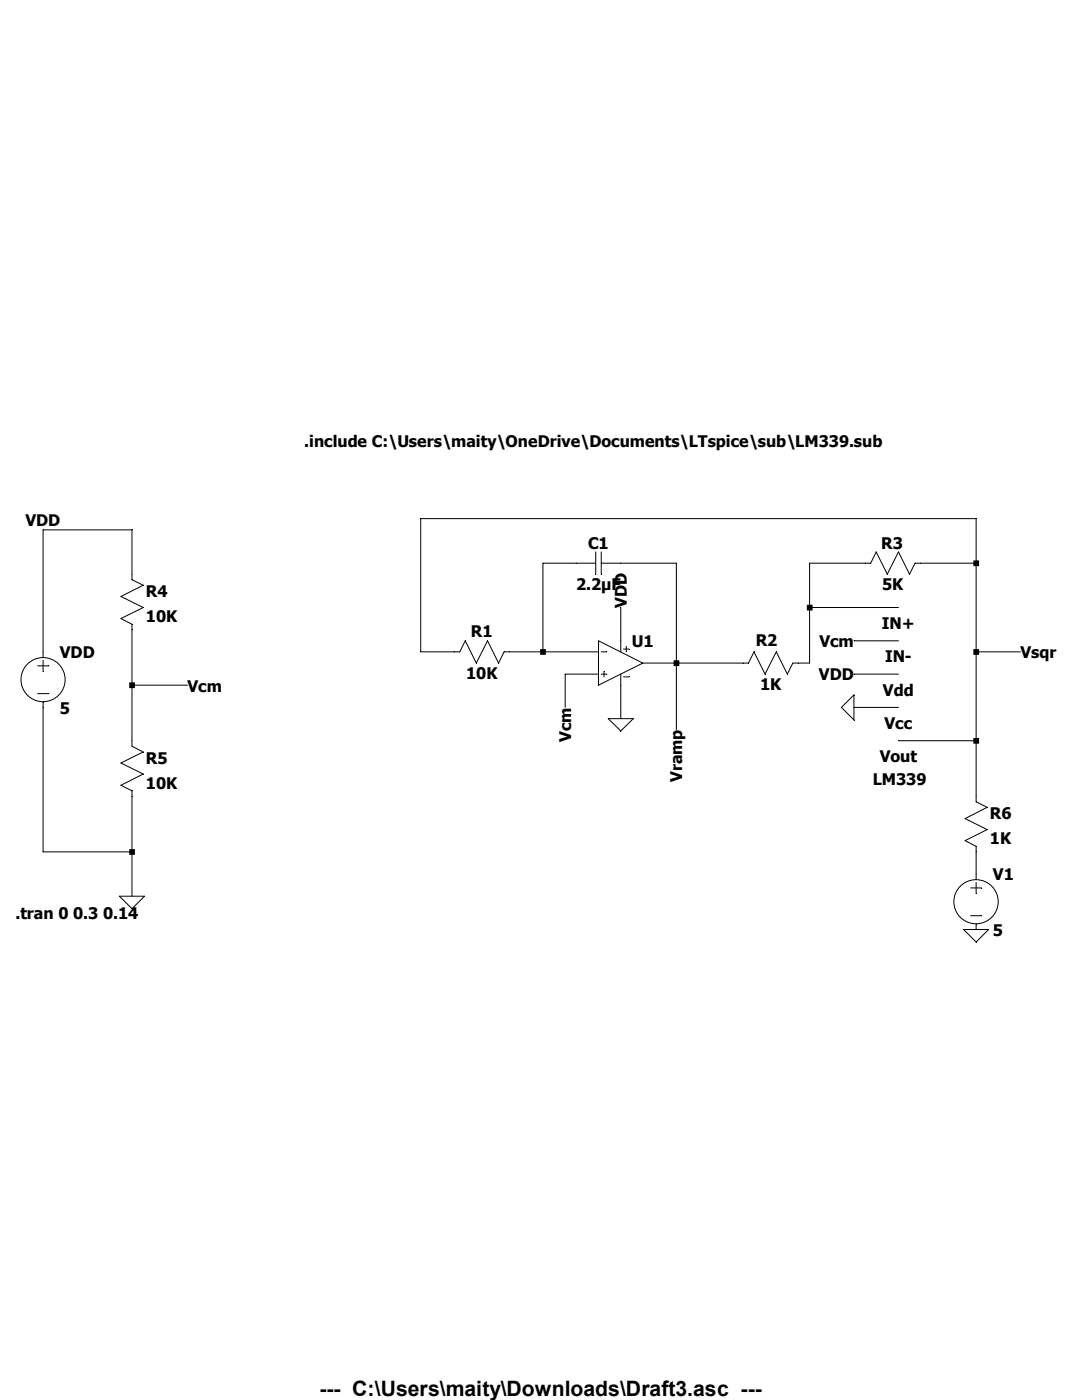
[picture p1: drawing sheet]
<svg xmlns="http://www.w3.org/2000/svg" width="216mm" height="279mm" viewBox="0 0 216 279" stroke-linecap="round" stroke-linejoin="round" font-family="sans-serif">
<g fill="none" stroke="#000" stroke-width=".2">
<path d="M118.9 112.4h-10.6v17.7M118.9 110.2v4.4M120 112.4h15v33.2M120 110.2v4.4M194.8 112.4h-12.2l-1.1 2.2-2.2-4.4-2.3 4.4-2.2-4.4-1.1 2.2h-12.2v19.9h-3.3l-1.1 2.2-2.2-4.4-2.2 4.4-2.2-4.4-1.1 2.2h-21.1M7.5 132.9h2.2M7.5 138.4h2.2M8.6 131.2v-25.5h17.7v10l2.3 1.1-4.5 2.2 4.5 2.2-4.5 2.2 2.2 1.2v24.3l2.3 1.2-4.5 2.2 4.5 2.2-4.5 2.2 2.2 1.1v21.1M8.6 131.8v2.2M26.3 136.7h11.1M119.4 130.1h-18.8l-1.1 2.2-2.2-4.4-2.3 4.4-2.2-4.4-1.1 2.2h-7.8v-26.6h110.9v56.5l2.2 1.1-4.4 2.3 4.4 2.2-4.4 2.2 2.2 1.1v6.7M119.4 127.9l8.9 4.4-8.9 4.4z"/>
<path d="M119.4 134.5h-6.6v6.7M120 130.1h1.1M120 134.5h1.1M120.5 134v1.1M123.9 121.2v8.9M123.9 134.5v8.9M124.4 129.5h1.1M124.4 135.1h1.1M125 129v1.1M161.5 121.2h17.8M170.4 134.5h8.9M170.4 138.7v5l-2.5-2.5z"/>
<path d="M170.4 127.9h8.9M194.8 130.1h8.8M8.6 140.1v29.9h17.7M121.4 143.4h5l-2.5 2.5zM170.4 141.2h8.9M179.3 147.8h15.5M23.8 178.9h5l-2.5 2.5zM193.7 177.2h2.2M194.8 176.1v2.2M192.3 185.5h5l-2.5 2.5zM193.7 182.8h2.2M194.8 184.4v1.1"/>
<circle cx="8.6" cy="135.6" r="4.4"/>
<circle cx="194.8" cy="180" r="4.4"/>
</g>
<g fill="#000">
<path d="M25.8 169.5h1.1v1.1h-1.1zM107.8 129.5h1.1v1.2h-1.1zM134.4 131.8h1.2v1.1h-1.2zM161 120.7h1.1v1.1h-1.1zM194.2 111.8h1.2v1.2h-1.2zM194.2 129.5h1.2v1.2h-1.2zM194.2 147.3h1.2v1.1h-1.2z" fill-rule="evenodd"/>
<path d="M25.8 136.2h1.1v1.1h-1.1z" fill-rule="evenodd"/>
</g>
<text font-size="4.2" x="63.7" y="278.7">--- C:\Users\maity\Downloads\Draft3.asc ---</text>
<g font-size="3.2">
<text x="60.7" y="89.3">.include C:\Users\maity\OneDrive\Documents\LTspice\sub\LM339.sub</text>
<text x="5.1" y="105.1">VDD</text>
<text x="117.3" y="109.5">C1</text>
<text x="175.9" y="109.5">R3</text>
<text x="29.1" y="119.2">R4</text>
<text x="114.9" y="117.8">2.2µF</text>
<text x="176" y="117.8">5K</text>
<text x="29.1" y="124.2">10K</text>
<text x="125.1" y="121.2" transform="rotate(-90 125.1 121.2)">VDD</text>
<text x="176" y="125.5">IN+</text>
<text x="11.9" y="131.4">VDD</text>
<text x="94" y="127.2">R1</text>
<text x="126.1" y="129.2">U1</text>
<text x="150.8" y="128.9">R2</text>
<text x="163.5" y="129.2">Vcm</text>
<text x="203.6" y="131.4">Vsqr</text>
<text x="93" y="135.5">10K</text>
<text x="151.7" y="137.7">1K</text>
<text x="163.4" y="135.8">VDD</text>
<text x="176.6" y="132.2">IN-</text>
<text x="11.9" y="142.5">5</text>
<text x="37.4" y="138">Vcm</text>
<text x="176.2" y="138.8">Vdd</text>
<text x="114" y="148.1" transform="rotate(-90 114 148.1)">Vcm</text>
<text x="176.5" y="145.5">Vcc</text>
<text x="29.1" y="152.4">R5</text>
<text x="175.6" y="152.1">Vout</text>
<text x="29.1" y="157.4">10K</text>
<text x="136.1" y="156.1" transform="rotate(-90 136.1 156.1)">Vramp</text>
<text x="174.2" y="156.6">LM339</text>
<text x="197.5" y="163.5">R6</text>
<text x="197.5" y="168.5">1K</text>
<text x="198.1" y="175.7">V1</text>
<text x="3.1" y="183.5">.tran 0 0.3 0.14</text>
<text x="198.1" y="186.8">5</text>
</g>
</svg>
